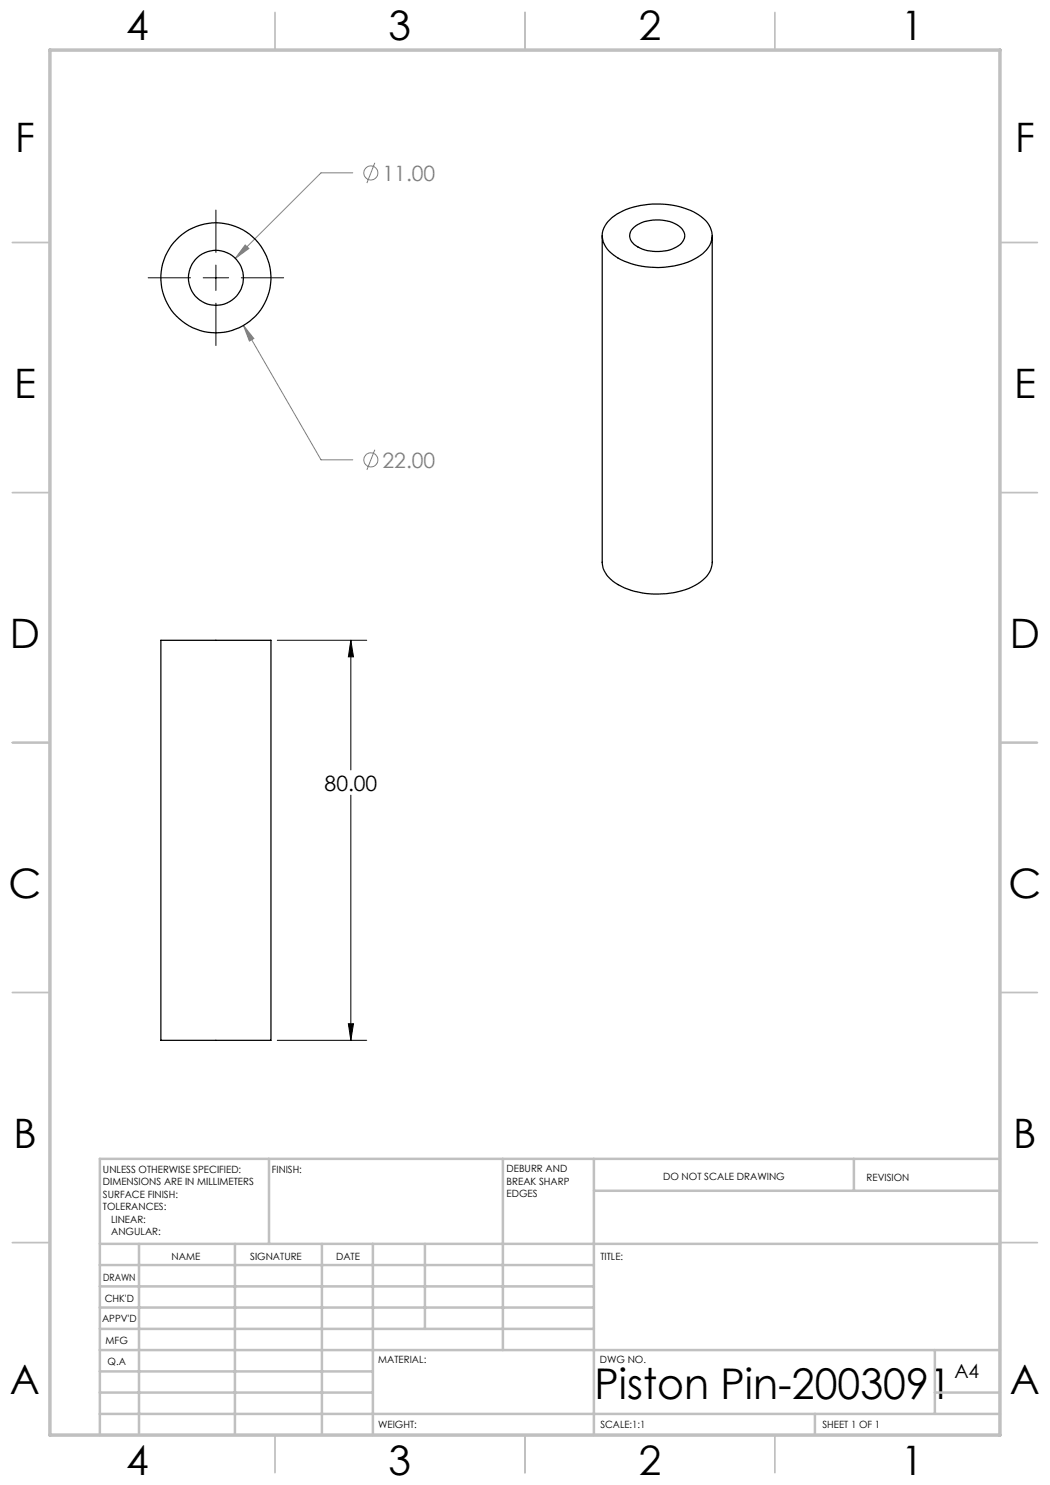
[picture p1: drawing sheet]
<svg xmlns="http://www.w3.org/2000/svg" width="210mm" height="297mm" viewBox="0 0 210 297" stroke-linecap="round" stroke-linejoin="round" font-family="sans-serif">
<g fill="none" stroke="#808080" stroke-width=".2">
<path d="M70.6 34.6h-6.4l-17.1 17.1M75 32.6l-1.6 4M49 49l.8 .7-2.7 2zM48.7 65.1l2.1 2.6-.9 .5zM48.7 65.1l15.5 26.9h6.4M75 90l-1.6 4"/>
<circle cx="74.2" cy="34.6" r="1.4"/>
<circle cx="74.2" cy="92" r="1.4"/>
</g>
<path d="M29.6 55.6h8.5M40.6 55.6h5.1M43.2 42v8.5M43.2 53v5.1M48.3 55.6h8.4M43.2 60.6v8.5M55.5 128.1h17.8M70.2 128.1l.5 3.3h-1zM70.2 128.1v25.9M70.2 159v49.1M55.5 208.1h17.8M69.7 204.7h1l-.5 3.4z" fill="none" stroke="#000" stroke-width=".2"/>
<g fill="none" stroke="#c0c0c0" stroke-width=".35">
<path d="M55 2.5v7.5M105 2.5v7.5M155 2.5v7.5M2.5 48.5h7.5M200 48.5h7.5M2.5 98.5h7.5M200 98.5h7.5M2.5 148.5h7.5M200 148.5h7.5M2.5 198.5h7.5M200 198.5h7.5M2.5 248.5h7.5"/>
<path d="M200 248.5h7.5M55 287v7.5M105 287v7.5M155 287v7.5"/>
</g>
<g fill="none" stroke="#c0c0c0" stroke-width=".5">
<path d="M53.8 231.8v17M100.6 231.8v38.2M118.8 231.8v55.2M118.8 238.2h81.2M170.8 231.8v6.4M200 231.8h-180v55.2M20 248.8h180M20 257.3h98.8M20 253h98.8M27.8 248.8v38.2M47 248.8v38.2M64.4 248.8v38.2"/>
<path d="M74.6 248.8v38.2M85 248.8v17M20 265.8h98.8M20 261.5h98.8M20 278.5h54.6M20 274.3h54.6M20 270h180M187 278.5h13M187 270v12.8M20 282.8h180M163 282.8v4.2"/>
</g>
<path d="M10 10h190v277h-190z" fill="none" stroke="#c0c0c0" stroke-width=".7"/>
<path d="M69.7 204.7h1l-.5 3.4zM70.2 128.1l.5 3.3h-1z" fill="#000"/>
<path d="M48.7 65.1l1.2 3.1 .9-.5zM49 49l-1.9 2.7 2.7-2z" fill="#808080"/>
<g fill="none" stroke="#000" stroke-width=".25">
<path d="M120.4 47.2v65.3a5.7 5.7 0 0 0 3.8 4.8 17.2 17.2 0 0 0 15.3-.5 5.4 5.4 0 0 0 3-4.3v-65.3M121.6 44.3a12.7 12.7 0 0 1 8.8-3.5 14.4 14.4 0 0 1 10.7 3.3 4.2 4.2 0 0 1-.6 6.7 16.3 16.3 0 0 1-13.5 2.1 9.1 9.1 0 0 1-6.1-4 3.9 3.9 0 0 1 .7-4.6zM126.8 45.4a8.1 8.1 0 0 1 9.3 0 2.17 2.17 0 0 1-.4 3.7 8.3 8.3 0 0 1-8.9-.2 2.13 2.13 0 0 1 0-3.5zM32.2 128.1h22v80h-22z"/>
<circle cx="43.2" cy="55.6" r="11"/>
<circle cx="43.2" cy="55.6" r="5.5"/>
</g>
<text font-size="8.5" x="118.9" y="279.7">Piston Pin-2003091</text>
<g font-size="8.1">
<text x="25.2" y="8">4</text>
<text x="77.7" y="8">3</text>
<text x="127.7" y="8">2</text>
<text x="180.2" y="8">1</text>
<text x="3" y="30.4">F</text>
<text x="203" y="30.4">F</text>
<text x="2.8" y="79.6">E</text>
<text x="202.8" y="79.6">E</text>
<text x="2" y="129.6">D</text>
<text x="202" y="129.6">D</text>
<text x="1.7" y="179.6">C</text>
<text x="201.7" y="179.6">C</text>
<text x="2.7" y="229.6">B</text>
<text x="202.7" y="229.6">B</text>
<text x="2" y="278.9">A</text>
<text x="202" y="278.9">A</text>
<text x="25.2" y="295">4</text>
<text x="77.7" y="295">3</text>
<text x="127.7" y="295">2</text>
<text x="180.2" y="295">1</text>
</g>
<g font-size="4.2" fill="#808080">
<text x="76.5" y="36.1">11.00</text>
<text x="76.5" y="93.5">22.00</text>
</g>
<text font-size="4.2" x="64.9" y="158.1">80.00</text>
<text font-size="3.9" x="190.9" y="275.5">A4</text>
<g font-size="2">
<text x="20.6" y="234.6">UNLESS OTHERWISE SPECIFIED:</text>
<text x="20.6" y="237.1">DIMENSIONS ARE IN MILLIMETERS</text>
<text x="20.6" y="239.6">SURFACE FINISH:</text>
<text x="54.4" y="234.6">FINISH:</text>
<text x="101.3" y="234.5">DEBURR AND</text>
<text x="101.3" y="237">BREAK SHARP</text>
<text x="101.3" y="239.5">EDGES</text>
<text x="132.6" y="236">DO NOT SCALE DRAWING</text>
<text x="173.3" y="236.2">REVISION</text>
<text x="20.6" y="242.1">TOLERANCES:</text>
<text x="22.2" y="244.6">LINEAR:</text>
<text x="22.2" y="247.1">ANGULAR:</text>
<text x="34.3" y="252">NAME</text>
<text x="50" y="251.9">SIGNATURE</text>
<text x="67.2" y="251.9">DATE</text>
<text x="120.1" y="251.9">TITLE:</text>
<text x="20.6" y="256.1">DRAWN</text>
<text x="20.9" y="260.3">CHK'D</text>
<text x="20.4" y="264.4">APPV'D</text>
<text x="21.1" y="268.8">MFG</text>
<text x="21.5" y="273">Q.A</text>
<text x="75.6" y="272.5">MATERIAL:</text>
<text x="120" y="272.5">DWG NO.</text>
<text x="75.6" y="285.5">WEIGHT:</text>
<text x="120.1" y="285.6">SCALE:1:1</text>
<text x="164.5" y="285.6">SHEET 1 OF 1</text>
</g>
</svg>
